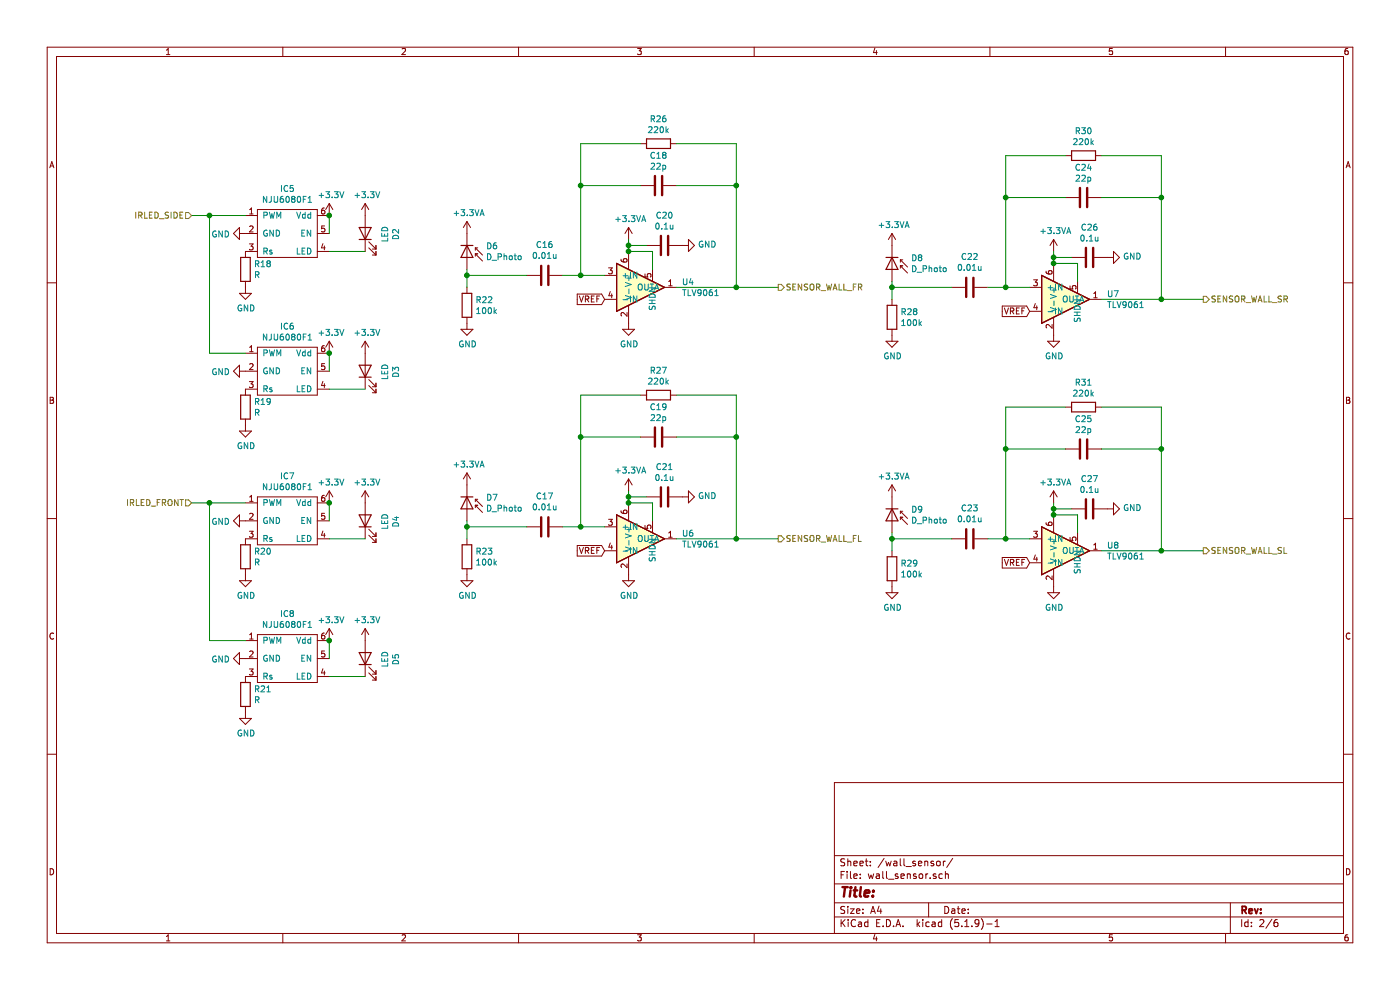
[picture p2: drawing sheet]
EESchema Schematic File Version 4
EELAYER 30 0
EELAYER END
$Descr A4 11693 8268
encoding utf-8
Sheet 3 6
Title ""
Date ""
Rev ""
Comp ""
Comment1 ""
Comment2 ""
Comment3 ""
Comment4 ""
$EndDescr
Connection ~ 2750 1800
Wire Wire Line
	2750 1800 2750 1950
$Comp
L power:+3.3V #PWR038
U 1 1
P 2750 1800
F 0 "#PWR038" H 2750 1650 50  0001 C CNN
F 1 "+3.3V" H 2765 1973 50  0000 C CNN
F 2 "" H 2750 1800 50  0001 C CNN
F 3 "" H 2750 1800 50  0001 C CNN
	1    2750 1800
	1    0    0    -1  
$EndComp
$Comp
L power:GND #PWR031
U 1 1
P 2050 2400
F 0 "#PWR031" H 2050 2150 50  0001 C CNN
F 1 "GND" H 2055 2227 50  0000 C CNN
F 2 "" H 2050 2400 50  0001 C CNN
F 3 "" H 2050 2400 50  0001 C CNN
	1    2050 2400
	1    0    0    -1  
$EndComp
$Comp
L Device:R R18
U 1 1
P 2050 2250
F 0 "R18" H 2120 2296 50  0000 L CNN
F 1 "R" H 2120 2205 50  0000 L CNN
F 2 "Resistor_SMD:R_0603_1608Metric" V 1980 2250 50  0001 C CNN
F 3 "~" H 2050 2250 50  0001 C CNN
	1    2050 2250
	1    0    0    -1  
$EndComp
$Comp
L Device:LED D2
U 1 1
P 3050 1950
F 0 "D2" H 3043 1695 50  0000 C CNN
F 1 "LED" H 3043 1786 50  0000 C CNN
F 2 "Connector_PinHeader_2.54mm:PinHeader_1x02_P2.54mm_Vertical" H 3050 1950 50  0001 C CNN
F 3 "~" H 3050 1950 50  0001 C CNN
	1    3050 1950
	0    -1   -1   0   
$EndComp
$Comp
L power:GND #PWR030
U 1 1
P 2050 1950
F 0 "#PWR030" H 2050 1700 50  0001 C CNN
F 1 "GND" V 2055 1822 50  0000 R CNN
F 2 "" H 2050 1950 50  0001 C CNN
F 3 "" H 2050 1950 50  0001 C CNN
	1    2050 1950
	0    1    1    0   
$EndComp
$Comp
L Sprion-circuit:NJU6080F1 IC5
U 1 1
P 2400 1950
F 0 "IC5" H 2400 2325 50  0000 C CNN
F 1 "NJU6080F1" H 2400 2234 50  0000 C CNN
F 2 "Package_TO_SOT_SMD:SOT-23-6" H 2400 1950 50  0001 C CNN
F 3 "" H 2400 1950 50  0001 C CNN
	1    2400 1950
	1    0    0    -1  
$EndComp
Connection ~ 2750 2950
Wire Wire Line
	2750 2950 2750 3100
$Comp
L power:+3.3V #PWR040
U 1 1
P 2750 2950
F 0 "#PWR040" H 2750 2800 50  0001 C CNN
F 1 "+3.3V" H 2765 3123 50  0000 C CNN
F 2 "" H 2750 2950 50  0001 C CNN
F 3 "" H 2750 2950 50  0001 C CNN
	1    2750 2950
	1    0    0    -1  
$EndComp
$Comp
L power:GND #PWR033
U 1 1
P 2050 3550
F 0 "#PWR033" H 2050 3300 50  0001 C CNN
F 1 "GND" H 2055 3377 50  0000 C CNN
F 2 "" H 2050 3550 50  0001 C CNN
F 3 "" H 2050 3550 50  0001 C CNN
	1    2050 3550
	1    0    0    -1  
$EndComp
$Comp
L Device:R R19
U 1 1
P 2050 3400
F 0 "R19" H 2120 3446 50  0000 L CNN
F 1 "R" H 2120 3355 50  0000 L CNN
F 2 "Resistor_SMD:R_0603_1608Metric" V 1980 3400 50  0001 C CNN
F 3 "~" H 2050 3400 50  0001 C CNN
	1    2050 3400
	1    0    0    -1  
$EndComp
$Comp
L Device:LED D3
U 1 1
P 3050 3100
F 0 "D3" H 3043 2845 50  0000 C CNN
F 1 "LED" H 3043 2936 50  0000 C CNN
F 2 "Connector_PinHeader_2.54mm:PinHeader_1x02_P2.54mm_Vertical" H 3050 3100 50  0001 C CNN
F 3 "~" H 3050 3100 50  0001 C CNN
	1    3050 3100
	0    -1   -1   0   
$EndComp
$Comp
L power:GND #PWR032
U 1 1
P 2050 3100
F 0 "#PWR032" H 2050 2850 50  0001 C CNN
F 1 "GND" V 2055 2972 50  0000 R CNN
F 2 "" H 2050 3100 50  0001 C CNN
F 3 "" H 2050 3100 50  0001 C CNN
	1    2050 3100
	0    1    1    0   
$EndComp
$Comp
L Sprion-circuit:NJU6080F1 IC6
U 1 1
P 2400 3100
F 0 "IC6" H 2400 3475 50  0000 C CNN
F 1 "NJU6080F1" H 2400 3384 50  0000 C CNN
F 2 "Package_TO_SOT_SMD:SOT-23-6" H 2400 3100 50  0001 C CNN
F 3 "" H 2400 3100 50  0001 C CNN
	1    2400 3100
	1    0    0    -1  
$EndComp
Text HLabel 1600 1800 0    50   Input ~ 0
IRLED_SIDE
Wire Wire Line
	1600 1800 1750 1800
Wire Wire Line
	2050 2950 1750 2950
Wire Wire Line
	1750 2950 1750 1800
Connection ~ 1750 1800
Wire Wire Line
	1750 1800 2050 1800
Connection ~ 2750 4200
Wire Wire Line
	2750 4200 2750 4350
$Comp
L power:+3.3V #PWR042
U 1 1
P 2750 4200
F 0 "#PWR042" H 2750 4050 50  0001 C CNN
F 1 "+3.3V" H 2765 4373 50  0000 C CNN
F 2 "" H 2750 4200 50  0001 C CNN
F 3 "" H 2750 4200 50  0001 C CNN
	1    2750 4200
	1    0    0    -1  
$EndComp
$Comp
L power:GND #PWR035
U 1 1
P 2050 4800
F 0 "#PWR035" H 2050 4550 50  0001 C CNN
F 1 "GND" H 2055 4627 50  0000 C CNN
F 2 "" H 2050 4800 50  0001 C CNN
F 3 "" H 2050 4800 50  0001 C CNN
	1    2050 4800
	1    0    0    -1  
$EndComp
$Comp
L Device:R R20
U 1 1
P 2050 4650
F 0 "R20" H 2120 4696 50  0000 L CNN
F 1 "R" H 2120 4605 50  0000 L CNN
F 2 "Resistor_SMD:R_0603_1608Metric" V 1980 4650 50  0001 C CNN
F 3 "~" H 2050 4650 50  0001 C CNN
	1    2050 4650
	1    0    0    -1  
$EndComp
$Comp
L Device:LED D4
U 1 1
P 3050 4350
F 0 "D4" H 3043 4095 50  0000 C CNN
F 1 "LED" H 3043 4186 50  0000 C CNN
F 2 "Connector_PinHeader_2.54mm:PinHeader_1x02_P2.54mm_Vertical" H 3050 4350 50  0001 C CNN
F 3 "~" H 3050 4350 50  0001 C CNN
	1    3050 4350
	0    -1   -1   0   
$EndComp
$Comp
L power:GND #PWR034
U 1 1
P 2050 4350
F 0 "#PWR034" H 2050 4100 50  0001 C CNN
F 1 "GND" V 2055 4222 50  0000 R CNN
F 2 "" H 2050 4350 50  0001 C CNN
F 3 "" H 2050 4350 50  0001 C CNN
	1    2050 4350
	0    1    1    0   
$EndComp
$Comp
L Sprion-circuit:NJU6080F1 IC7
U 1 1
P 2400 4350
F 0 "IC7" H 2400 4725 50  0000 C CNN
F 1 "NJU6080F1" H 2400 4634 50  0000 C CNN
F 2 "Package_TO_SOT_SMD:SOT-23-6" H 2400 4350 50  0001 C CNN
F 3 "" H 2400 4350 50  0001 C CNN
	1    2400 4350
	1    0    0    -1  
$EndComp
Connection ~ 2750 5350
Wire Wire Line
	2750 5350 2750 5500
$Comp
L power:+3.3V #PWR044
U 1 1
P 2750 5350
F 0 "#PWR044" H 2750 5200 50  0001 C CNN
F 1 "+3.3V" H 2765 5523 50  0000 C CNN
F 2 "" H 2750 5350 50  0001 C CNN
F 3 "" H 2750 5350 50  0001 C CNN
	1    2750 5350
	1    0    0    -1  
$EndComp
$Comp
L power:GND #PWR037
U 1 1
P 2050 5950
F 0 "#PWR037" H 2050 5700 50  0001 C CNN
F 1 "GND" H 2055 5777 50  0000 C CNN
F 2 "" H 2050 5950 50  0001 C CNN
F 3 "" H 2050 5950 50  0001 C CNN
	1    2050 5950
	1    0    0    -1  
$EndComp
$Comp
L Device:R R21
U 1 1
P 2050 5800
F 0 "R21" H 2120 5846 50  0000 L CNN
F 1 "R" H 2120 5755 50  0000 L CNN
F 2 "Resistor_SMD:R_0603_1608Metric" V 1980 5800 50  0001 C CNN
F 3 "~" H 2050 5800 50  0001 C CNN
	1    2050 5800
	1    0    0    -1  
$EndComp
$Comp
L Device:LED D5
U 1 1
P 3050 5500
F 0 "D5" H 3043 5245 50  0000 C CNN
F 1 "LED" H 3043 5336 50  0000 C CNN
F 2 "Connector_PinHeader_2.54mm:PinHeader_1x02_P2.54mm_Vertical" H 3050 5500 50  0001 C CNN
F 3 "~" H 3050 5500 50  0001 C CNN
	1    3050 5500
	0    -1   -1   0   
$EndComp
$Comp
L power:GND #PWR036
U 1 1
P 2050 5500
F 0 "#PWR036" H 2050 5250 50  0001 C CNN
F 1 "GND" V 2055 5372 50  0000 R CNN
F 2 "" H 2050 5500 50  0001 C CNN
F 3 "" H 2050 5500 50  0001 C CNN
	1    2050 5500
	0    1    1    0   
$EndComp
$Comp
L Sprion-circuit:NJU6080F1 IC8
U 1 1
P 2400 5500
F 0 "IC8" H 2400 5875 50  0000 C CNN
F 1 "NJU6080F1" H 2400 5784 50  0000 C CNN
F 2 "Package_TO_SOT_SMD:SOT-23-6" H 2400 5500 50  0001 C CNN
F 3 "" H 2400 5500 50  0001 C CNN
	1    2400 5500
	1    0    0    -1  
$EndComp
Text HLabel 1600 4200 0    50   Input ~ 0
IRLED_FRONT
Wire Wire Line
	1600 4200 1750 4200
Wire Wire Line
	2050 5350 1750 5350
Wire Wire Line
	1750 5350 1750 4200
Connection ~ 1750 4200
Wire Wire Line
	1750 4200 2050 4200
$Comp
L Device:D_Photo D6
U 1 1
P 3900 2150
F 0 "D6" V 3804 2308 50  0000 L CNN
F 1 "D_Photo" V 3895 2308 50  0000 L CNN
F 2 "Connector_PinHeader_2.54mm:PinHeader_1x02_P2.54mm_Vertical" H 3850 2150 50  0001 C CNN
F 3 "~" H 3850 2150 50  0001 C CNN
	1    3900 2150
	0    1    1    0   
$EndComp
$Comp
L power:+3.3VA #PWR046
U 1 1
P 3900 1950
F 0 "#PWR046" H 3900 1800 50  0001 C CNN
F 1 "+3.3VA" H 3915 2123 50  0000 C CNN
F 2 "" H 3900 1950 50  0001 C CNN
F 3 "" H 3900 1950 50  0001 C CNN
	1    3900 1950
	1    0    0    -1  
$EndComp
$Comp
L Device:R R22
U 1 1
P 3900 2550
F 0 "R22" H 3970 2596 50  0000 L CNN
F 1 "100k" H 3970 2505 50  0000 L CNN
F 2 "Resistor_SMD:R_0603_1608Metric" V 3830 2550 50  0001 C CNN
F 3 "~" H 3900 2550 50  0001 C CNN
	1    3900 2550
	1    0    0    -1  
$EndComp
$Comp
L power:GND #PWR047
U 1 1
P 3900 2700
F 0 "#PWR047" H 3900 2450 50  0001 C CNN
F 1 "GND" H 3905 2527 50  0000 C CNN
F 2 "" H 3900 2700 50  0001 C CNN
F 3 "" H 3900 2700 50  0001 C CNN
	1    3900 2700
	1    0    0    -1  
$EndComp
$Comp
L Device:C C16
U 1 1
P 4550 2300
F 0 "C16" V 4802 2300 50  0000 C CNN
F 1 "0.01u" V 4711 2300 50  0000 C CNN
F 2 "Capacitor_SMD:C_0603_1608Metric" H 4588 2150 50  0001 C CNN
F 3 "~" H 4550 2300 50  0001 C CNN
	1    4550 2300
	0    -1   -1   0   
$EndComp
Wire Wire Line
	3900 2250 3900 2300
Wire Wire Line
	4400 2300 3900 2300
Connection ~ 3900 2300
Wire Wire Line
	3900 2300 3900 2400
Wire Wire Line
	4700 2300 4850 2300
$Comp
L power:GND #PWR054
U 1 1
P 5250 2700
F 0 "#PWR054" H 5250 2450 50  0001 C CNN
F 1 "GND" H 5255 2527 50  0000 C CNN
F 2 "" H 5250 2700 50  0001 C CNN
F 3 "" H 5250 2700 50  0001 C CNN
	1    5250 2700
	1    0    0    -1  
$EndComp
$Comp
L power:+3.3VA #PWR053
U 1 1
P 5250 2000
F 0 "#PWR053" H 5250 1850 50  0001 C CNN
F 1 "+3.3VA" H 5265 2173 50  0000 C CNN
F 2 "" H 5250 2000 50  0001 C CNN
F 3 "" H 5250 2000 50  0001 C CNN
	1    5250 2000
	1    0    0    -1  
$EndComp
$Comp
L Device:C C20
U 1 1
P 5550 2050
F 0 "C20" V 5298 2050 50  0000 C CNN
F 1 "0.1u" V 5389 2050 50  0000 C CNN
F 2 "Capacitor_SMD:C_0603_1608Metric" H 5588 1900 50  0001 C CNN
F 3 "~" H 5550 2050 50  0001 C CNN
	1    5550 2050
	0    1    1    0   
$EndComp
$Comp
L power:GND #PWR057
U 1 1
P 5700 2050
F 0 "#PWR057" H 5700 1800 50  0001 C CNN
F 1 "GND" V 5705 1922 50  0000 R CNN
F 2 "" H 5700 2050 50  0001 C CNN
F 3 "" H 5700 2050 50  0001 C CNN
	1    5700 2050
	0    -1   -1   0   
$EndComp
Wire Wire Line
	5250 2100 5250 2050
Wire Wire Line
	5250 2050 5400 2050
Wire Wire Line
	5250 2000 5250 2050
Connection ~ 5250 2050
Text HLabel 6500 2400 2    50   Output ~ 0
SENSOR_WALL_FR
$Comp
L Device:R R26
U 1 1
P 5500 1200
F 0 "R26" V 5293 1200 50  0000 C CNN
F 1 "220k" V 5384 1200 50  0000 C CNN
F 2 "Resistor_SMD:R_0603_1608Metric" V 5430 1200 50  0001 C CNN
F 3 "~" H 5500 1200 50  0001 C CNN
	1    5500 1200
	0    1    1    0   
$EndComp
$Comp
L Device:C C18
U 1 1
P 5500 1550
F 0 "C18" V 5248 1550 50  0000 C CNN
F 1 "22p" V 5339 1550 50  0000 C CNN
F 2 "Capacitor_SMD:C_0603_1608Metric" H 5538 1400 50  0001 C CNN
F 3 "~" H 5500 1550 50  0001 C CNN
	1    5500 1550
	0    1    1    0   
$EndComp
Wire Wire Line
	5650 1550 6150 1550
Wire Wire Line
	6150 1550 6150 2400
Wire Wire Line
	6150 2400 6500 2400
Wire Wire Line
	5650 1200 6150 1200
Wire Wire Line
	6150 1200 6150 1550
Connection ~ 6150 1550
Wire Wire Line
	5350 1550 4850 1550
Wire Wire Line
	4850 1550 4850 2300
Connection ~ 4850 2300
Wire Wire Line
	4850 2300 5050 2300
Wire Wire Line
	5350 1200 4850 1200
Wire Wire Line
	4850 1200 4850 1550
Connection ~ 4850 1550
$Comp
L Device:D_Photo D7
U 1 1
P 3900 4250
F 0 "D7" V 3804 4408 50  0000 L CNN
F 1 "D_Photo" V 3895 4408 50  0000 L CNN
F 2 "Connector_PinHeader_2.54mm:PinHeader_1x02_P2.54mm_Vertical" H 3850 4250 50  0001 C CNN
F 3 "~" H 3850 4250 50  0001 C CNN
	1    3900 4250
	0    1    1    0   
$EndComp
$Comp
L power:+3.3VA #PWR048
U 1 1
P 3900 4050
F 0 "#PWR048" H 3900 3900 50  0001 C CNN
F 1 "+3.3VA" H 3915 4223 50  0000 C CNN
F 2 "" H 3900 4050 50  0001 C CNN
F 3 "" H 3900 4050 50  0001 C CNN
	1    3900 4050
	1    0    0    -1  
$EndComp
$Comp
L Device:R R23
U 1 1
P 3900 4650
F 0 "R23" H 3970 4696 50  0000 L CNN
F 1 "100k" H 3970 4605 50  0000 L CNN
F 2 "Resistor_SMD:R_0603_1608Metric" V 3830 4650 50  0001 C CNN
F 3 "~" H 3900 4650 50  0001 C CNN
	1    3900 4650
	1    0    0    -1  
$EndComp
$Comp
L power:GND #PWR049
U 1 1
P 3900 4800
F 0 "#PWR049" H 3900 4550 50  0001 C CNN
F 1 "GND" H 3905 4627 50  0000 C CNN
F 2 "" H 3900 4800 50  0001 C CNN
F 3 "" H 3900 4800 50  0001 C CNN
	1    3900 4800
	1    0    0    -1  
$EndComp
$Comp
L Device:C C17
U 1 1
P 4550 4400
F 0 "C17" V 4802 4400 50  0000 C CNN
F 1 "0.01u" V 4711 4400 50  0000 C CNN
F 2 "Capacitor_SMD:C_0603_1608Metric" H 4588 4250 50  0001 C CNN
F 3 "~" H 4550 4400 50  0001 C CNN
	1    4550 4400
	0    -1   -1   0   
$EndComp
Wire Wire Line
	3900 4350 3900 4400
Wire Wire Line
	4400 4400 3900 4400
Connection ~ 3900 4400
Wire Wire Line
	3900 4400 3900 4500
Wire Wire Line
	4700 4400 4850 4400
$Comp
L power:GND #PWR056
U 1 1
P 5250 4800
F 0 "#PWR056" H 5250 4550 50  0001 C CNN
F 1 "GND" H 5255 4627 50  0000 C CNN
F 2 "" H 5250 4800 50  0001 C CNN
F 3 "" H 5250 4800 50  0001 C CNN
	1    5250 4800
	1    0    0    -1  
$EndComp
$Comp
L power:+3.3VA #PWR055
U 1 1
P 5250 4100
F 0 "#PWR055" H 5250 3950 50  0001 C CNN
F 1 "+3.3VA" H 5265 4273 50  0000 C CNN
F 2 "" H 5250 4100 50  0001 C CNN
F 3 "" H 5250 4100 50  0001 C CNN
	1    5250 4100
	1    0    0    -1  
$EndComp
$Comp
L Device:C C21
U 1 1
P 5550 4150
F 0 "C21" V 5298 4150 50  0000 C CNN
F 1 "0.1u" V 5389 4150 50  0000 C CNN
F 2 "Capacitor_SMD:C_0603_1608Metric" H 5588 4000 50  0001 C CNN
F 3 "~" H 5550 4150 50  0001 C CNN
	1    5550 4150
	0    1    1    0   
$EndComp
$Comp
L power:GND #PWR058
U 1 1
P 5700 4150
F 0 "#PWR058" H 5700 3900 50  0001 C CNN
F 1 "GND" V 5705 4022 50  0000 R CNN
F 2 "" H 5700 4150 50  0001 C CNN
F 3 "" H 5700 4150 50  0001 C CNN
	1    5700 4150
	0    -1   -1   0   
$EndComp
Wire Wire Line
	5250 4200 5250 4150
Wire Wire Line
	5250 4150 5400 4150
Wire Wire Line
	5250 4100 5250 4150
Connection ~ 5250 4150
Text HLabel 6500 4500 2    50   Output ~ 0
SENSOR_WALL_FL
Wire Wire Line
	5650 4500 6150 4500
$Comp
L Device:R R27
U 1 1
P 5500 3300
F 0 "R27" V 5293 3300 50  0000 C CNN
F 1 "220k" V 5384 3300 50  0000 C CNN
F 2 "Resistor_SMD:R_0603_1608Metric" V 5430 3300 50  0001 C CNN
F 3 "~" H 5500 3300 50  0001 C CNN
	1    5500 3300
	0    1    1    0   
$EndComp
$Comp
L Device:C C19
U 1 1
P 5500 3650
F 0 "C19" V 5248 3650 50  0000 C CNN
F 1 "22p" V 5339 3650 50  0000 C CNN
F 2 "Capacitor_SMD:C_0603_1608Metric" H 5538 3500 50  0001 C CNN
F 3 "~" H 5500 3650 50  0001 C CNN
	1    5500 3650
	0    1    1    0   
$EndComp
Wire Wire Line
	5650 3650 6150 3650
Wire Wire Line
	6150 3650 6150 4500
Connection ~ 6150 4500
Wire Wire Line
	6150 4500 6500 4500
Wire Wire Line
	5650 3300 6150 3300
Wire Wire Line
	6150 3300 6150 3650
Connection ~ 6150 3650
Wire Wire Line
	5350 3650 4850 3650
Wire Wire Line
	4850 3650 4850 4400
Connection ~ 4850 4400
Wire Wire Line
	4850 4400 5050 4400
Wire Wire Line
	5350 3300 4850 3300
Wire Wire Line
	4850 3300 4850 3650
Connection ~ 4850 3650
$Comp
L Device:R R28
U 1 1
P 7450 2650
F 0 "R28" H 7520 2696 50  0000 L CNN
F 1 "100k" H 7520 2605 50  0000 L CNN
F 2 "Resistor_SMD:R_0603_1608Metric" V 7380 2650 50  0001 C CNN
F 3 "~" H 7450 2650 50  0001 C CNN
	1    7450 2650
	1    0    0    -1  
$EndComp
Text HLabel 10050 2500 2    50   Output ~ 0
SENSOR_WALL_SR
$Comp
L Device:R R30
U 1 1
P 9050 1300
F 0 "R30" V 8843 1300 50  0000 C CNN
F 1 "220k" V 8934 1300 50  0000 C CNN
F 2 "Resistor_SMD:R_0603_1608Metric" V 8980 1300 50  0001 C CNN
F 3 "~" H 9050 1300 50  0001 C CNN
	1    9050 1300
	0    1    1    0   
$EndComp
Wire Wire Line
	9200 1650 9700 1650
Wire Wire Line
	9700 1650 9700 2500
Wire Wire Line
	9200 1300 9700 1300
Wire Wire Line
	9700 1300 9700 1650
Connection ~ 9700 1650
Wire Wire Line
	8900 1650 8400 1650
Wire Wire Line
	8900 1300 8400 1300
Wire Wire Line
	8400 1300 8400 1650
$Comp
L Device:R R29
U 1 1
P 7450 4750
F 0 "R29" H 7520 4796 50  0000 L CNN
F 1 "100k" H 7520 4705 50  0000 L CNN
F 2 "Resistor_SMD:R_0603_1608Metric" V 7380 4750 50  0001 C CNN
F 3 "~" H 7450 4750 50  0001 C CNN
	1    7450 4750
	1    0    0    -1  
$EndComp
Text HLabel 10050 4600 2    50   Output ~ 0
SENSOR_WALL_SL
Connection ~ 9700 3750
Connection ~ 9700 4600
Wire Wire Line
	9700 3400 9700 3750
Wire Wire Line
	9700 3750 9700 4600
Connection ~ 7450 4500
Wire Wire Line
	7450 4500 7450 4600
Wire Wire Line
	7450 4450 7450 4500
Connection ~ 8400 1650
Connection ~ 9700 2500
Connection ~ 7450 2400
Wire Wire Line
	7450 2400 7450 2500
Wire Wire Line
	7450 2350 7450 2400
Wire Wire Line
	9700 4600 10050 4600
Wire Wire Line
	9700 2500 10050 2500
Connection ~ 8400 3750
Wire Wire Line
	8400 3400 8400 3750
Wire Wire Line
	8900 3400 8400 3400
Wire Wire Line
	8400 4500 8600 4500
Connection ~ 8400 4500
Wire Wire Line
	8400 3750 8400 4500
Wire Wire Line
	8900 3750 8400 3750
Wire Wire Line
	9200 3400 9700 3400
Wire Wire Line
	9200 3750 9700 3750
$Comp
L Device:C C25
U 1 1
P 9050 3750
F 0 "C25" V 8798 3750 50  0000 C CNN
F 1 "22p" V 8889 3750 50  0000 C CNN
F 2 "Capacitor_SMD:C_0603_1608Metric" H 9088 3600 50  0001 C CNN
F 3 "~" H 9050 3750 50  0001 C CNN
	1    9050 3750
	0    1    1    0   
$EndComp
$Comp
L Device:R R31
U 1 1
P 9050 3400
F 0 "R31" V 8843 3400 50  0000 C CNN
F 1 "220k" V 8934 3400 50  0000 C CNN
F 2 "Resistor_SMD:R_0603_1608Metric" V 8980 3400 50  0001 C CNN
F 3 "~" H 9050 3400 50  0001 C CNN
	1    9050 3400
	0    1    1    0   
$EndComp
Wire Wire Line
	9200 4600 9700 4600
Connection ~ 8800 4250
Wire Wire Line
	8800 4200 8800 4250
Wire Wire Line
	8800 4250 8950 4250
Wire Wire Line
	8800 4300 8800 4250
$Comp
L power:GND #PWR068
U 1 1
P 9250 4250
F 0 "#PWR068" H 9250 4000 50  0001 C CNN
F 1 "GND" V 9255 4122 50  0000 R CNN
F 2 "" H 9250 4250 50  0001 C CNN
F 3 "" H 9250 4250 50  0001 C CNN
	1    9250 4250
	0    -1   -1   0   
$EndComp
$Comp
L Device:C C27
U 1 1
P 9100 4250
F 0 "C27" V 8848 4250 50  0000 C CNN
F 1 "0.1u" V 8939 4250 50  0000 C CNN
F 2 "Capacitor_SMD:C_0603_1608Metric" H 9138 4100 50  0001 C CNN
F 3 "~" H 9100 4250 50  0001 C CNN
	1    9100 4250
	0    1    1    0   
$EndComp
$Comp
L power:+3.3VA #PWR065
U 1 1
P 8800 4200
F 0 "#PWR065" H 8800 4050 50  0001 C CNN
F 1 "+3.3VA" H 8815 4373 50  0000 C CNN
F 2 "" H 8800 4200 50  0001 C CNN
F 3 "" H 8800 4200 50  0001 C CNN
	1    8800 4200
	1    0    0    -1  
$EndComp
$Comp
L power:GND #PWR066
U 1 1
P 8800 4900
F 0 "#PWR066" H 8800 4650 50  0001 C CNN
F 1 "GND" H 8805 4727 50  0000 C CNN
F 2 "" H 8800 4900 50  0001 C CNN
F 3 "" H 8800 4900 50  0001 C CNN
	1    8800 4900
	1    0    0    -1  
$EndComp
Wire Wire Line
	8250 4500 8400 4500
Wire Wire Line
	7950 4500 7450 4500
$Comp
L Device:C C23
U 1 1
P 8100 4500
F 0 "C23" V 8352 4500 50  0000 C CNN
F 1 "0.01u" V 8261 4500 50  0000 C CNN
F 2 "Capacitor_SMD:C_0603_1608Metric" H 8138 4350 50  0001 C CNN
F 3 "~" H 8100 4500 50  0001 C CNN
	1    8100 4500
	0    -1   -1   0   
$EndComp
$Comp
L power:GND #PWR062
U 1 1
P 7450 4900
F 0 "#PWR062" H 7450 4650 50  0001 C CNN
F 1 "GND" H 7455 4727 50  0000 C CNN
F 2 "" H 7450 4900 50  0001 C CNN
F 3 "" H 7450 4900 50  0001 C CNN
	1    7450 4900
	1    0    0    -1  
$EndComp
$Comp
L power:+3.3VA #PWR061
U 1 1
P 7450 4150
F 0 "#PWR061" H 7450 4000 50  0001 C CNN
F 1 "+3.3VA" H 7465 4323 50  0000 C CNN
F 2 "" H 7450 4150 50  0001 C CNN
F 3 "" H 7450 4150 50  0001 C CNN
	1    7450 4150
	1    0    0    -1  
$EndComp
$Comp
L Device:D_Photo D9
U 1 1
P 7450 4350
F 0 "D9" V 7354 4508 50  0000 L CNN
F 1 "D_Photo" V 7445 4508 50  0000 L CNN
F 2 "Connector_PinHeader_2.54mm:PinHeader_1x02_P2.54mm_Vertical" H 7400 4350 50  0001 C CNN
F 3 "~" H 7400 4350 50  0001 C CNN
	1    7450 4350
	0    1    1    0   
$EndComp
Wire Wire Line
	8400 2400 8600 2400
Connection ~ 8400 2400
Wire Wire Line
	8400 1650 8400 2400
$Comp
L Device:C C24
U 1 1
P 9050 1650
F 0 "C24" V 8798 1650 50  0000 C CNN
F 1 "22p" V 8889 1650 50  0000 C CNN
F 2 "Capacitor_SMD:C_0603_1608Metric" H 9088 1500 50  0001 C CNN
F 3 "~" H 9050 1650 50  0001 C CNN
	1    9050 1650
	0    1    1    0   
$EndComp
Wire Wire Line
	9200 2500 9700 2500
Connection ~ 8800 2150
Wire Wire Line
	8800 2100 8800 2150
Wire Wire Line
	8800 2150 8950 2150
Wire Wire Line
	8800 2200 8800 2150
$Comp
L power:GND #PWR067
U 1 1
P 9250 2150
F 0 "#PWR067" H 9250 1900 50  0001 C CNN
F 1 "GND" V 9255 2022 50  0000 R CNN
F 2 "" H 9250 2150 50  0001 C CNN
F 3 "" H 9250 2150 50  0001 C CNN
	1    9250 2150
	0    -1   -1   0   
$EndComp
$Comp
L Device:C C26
U 1 1
P 9100 2150
F 0 "C26" V 8848 2150 50  0000 C CNN
F 1 "0.1u" V 8939 2150 50  0000 C CNN
F 2 "Capacitor_SMD:C_0603_1608Metric" H 9138 2000 50  0001 C CNN
F 3 "~" H 9100 2150 50  0001 C CNN
	1    9100 2150
	0    1    1    0   
$EndComp
$Comp
L power:+3.3VA #PWR063
U 1 1
P 8800 2100
F 0 "#PWR063" H 8800 1950 50  0001 C CNN
F 1 "+3.3VA" H 8815 2273 50  0000 C CNN
F 2 "" H 8800 2100 50  0001 C CNN
F 3 "" H 8800 2100 50  0001 C CNN
	1    8800 2100
	1    0    0    -1  
$EndComp
$Comp
L power:GND #PWR064
U 1 1
P 8800 2800
F 0 "#PWR064" H 8800 2550 50  0001 C CNN
F 1 "GND" H 8805 2627 50  0000 C CNN
F 2 "" H 8800 2800 50  0001 C CNN
F 3 "" H 8800 2800 50  0001 C CNN
	1    8800 2800
	1    0    0    -1  
$EndComp
Wire Wire Line
	8250 2400 8400 2400
Wire Wire Line
	7950 2400 7450 2400
$Comp
L Device:C C22
U 1 1
P 8100 2400
F 0 "C22" V 8352 2400 50  0000 C CNN
F 1 "0.01u" V 8261 2400 50  0000 C CNN
F 2 "Capacitor_SMD:C_0603_1608Metric" H 8138 2250 50  0001 C CNN
F 3 "~" H 8100 2400 50  0001 C CNN
	1    8100 2400
	0    -1   -1   0   
$EndComp
$Comp
L power:GND #PWR060
U 1 1
P 7450 2800
F 0 "#PWR060" H 7450 2550 50  0001 C CNN
F 1 "GND" H 7455 2627 50  0000 C CNN
F 2 "" H 7450 2800 50  0001 C CNN
F 3 "" H 7450 2800 50  0001 C CNN
	1    7450 2800
	1    0    0    -1  
$EndComp
$Comp
L power:+3.3VA #PWR059
U 1 1
P 7450 2050
F 0 "#PWR059" H 7450 1900 50  0001 C CNN
F 1 "+3.3VA" H 7465 2223 50  0000 C CNN
F 2 "" H 7450 2050 50  0001 C CNN
F 3 "" H 7450 2050 50  0001 C CNN
	1    7450 2050
	1    0    0    -1  
$EndComp
$Comp
L Device:D_Photo D8
U 1 1
P 7450 2250
F 0 "D8" V 7354 2408 50  0000 L CNN
F 1 "D_Photo" V 7445 2408 50  0000 L CNN
F 2 "Connector_PinHeader_2.54mm:PinHeader_1x02_P2.54mm_Vertical" H 7400 2250 50  0001 C CNN
F 3 "~" H 7400 2250 50  0001 C CNN
	1    7450 2250
	0    1    1    0   
$EndComp
Text GLabel 5050 2500 0    50   Input ~ 0
VREF
Text GLabel 5050 4600 0    50   Input ~ 0
VREF
Text GLabel 8600 4700 0    50   Input ~ 0
VREF
Text GLabel 8600 2600 0    50   Input ~ 0
VREF
$Comp
L Sprion-circuit:TLV9061 U4
U 1 1
P 5300 2400
F 0 "U4" H 5694 2446 50  0000 L CNN
F 1 "TLV9061" H 5694 2355 50  0000 L CNN
F 2 "Package_TO_SOT_SMD:SOT-23-6" H 5550 2650 50  0001 C CNN
F 3 "" H 5550 2650 50  0001 C CNN
	1    5300 2400
	1    0    0    -1  
$EndComp
$Comp
L Sprion-circuit:TLV9061 U6
U 1 1
P 5300 4500
F 0 "U6" H 5694 4546 50  0000 L CNN
F 1 "TLV9061" H 5694 4455 50  0000 L CNN
F 2 "Package_TO_SOT_SMD:SOT-23-6" H 5550 4750 50  0001 C CNN
F 3 "" H 5550 4750 50  0001 C CNN
	1    5300 4500
	1    0    0    -1  
$EndComp
$Comp
L Sprion-circuit:TLV9061 U7
U 1 1
P 8850 2500
F 0 "U7" H 9244 2546 50  0000 L CNN
F 1 "TLV9061" H 9244 2455 50  0000 L CNN
F 2 "Package_TO_SOT_SMD:SOT-23-6" H 9100 2750 50  0001 C CNN
F 3 "" H 9100 2750 50  0001 C CNN
	1    8850 2500
	1    0    0    -1  
$EndComp
$Comp
L Sprion-circuit:TLV9061 U8
U 1 1
P 8850 4600
F 0 "U8" H 9244 4646 50  0000 L CNN
F 1 "TLV9061" H 9244 4555 50  0000 L CNN
F 2 "Package_TO_SOT_SMD:SOT-23-6" H 9100 4850 50  0001 C CNN
F 3 "" H 9100 4850 50  0001 C CNN
	1    8850 4600
	1    0    0    -1  
$EndComp
Wire Wire Line
	5650 2400 6150 2400
Connection ~ 6150 2400
Wire Wire Line
	5450 2250 5450 2100
Wire Wire Line
	5450 2100 5250 2100
Connection ~ 5250 2100
Wire Wire Line
	5450 4350 5450 4200
Wire Wire Line
	5450 4200 5250 4200
Connection ~ 5250 4200
Wire Wire Line
	9000 2350 9000 2200
Wire Wire Line
	9000 2200 8800 2200
Connection ~ 8800 2200
Wire Wire Line
	9000 4450 9000 4300
Wire Wire Line
	9000 4300 8800 4300
Connection ~ 8800 4300
Wire Wire Line
	2750 2100 3050 2100
Wire Wire Line
	2750 3250 3050 3250
Wire Wire Line
	2750 4500 3050 4500
Wire Wire Line
	2750 5650 3050 5650
$Comp
L power:+3.3V #PWR039
U 1 1
P 3050 1800
F 0 "#PWR039" H 3050 1650 50  0001 C CNN
F 1 "+3.3V" H 3065 1973 50  0000 C CNN
F 2 "" H 3050 1800 50  0001 C CNN
F 3 "" H 3050 1800 50  0001 C CNN
	1    3050 1800
	1    0    0    -1  
$EndComp
$Comp
L power:+3.3V #PWR041
U 1 1
P 3050 2950
F 0 "#PWR041" H 3050 2800 50  0001 C CNN
F 1 "+3.3V" H 3065 3123 50  0000 C CNN
F 2 "" H 3050 2950 50  0001 C CNN
F 3 "" H 3050 2950 50  0001 C CNN
	1    3050 2950
	1    0    0    -1  
$EndComp
$Comp
L power:+3.3V #PWR043
U 1 1
P 3050 4200
F 0 "#PWR043" H 3050 4050 50  0001 C CNN
F 1 "+3.3V" H 3065 4373 50  0000 C CNN
F 2 "" H 3050 4200 50  0001 C CNN
F 3 "" H 3050 4200 50  0001 C CNN
	1    3050 4200
	1    0    0    -1  
$EndComp
$Comp
L power:+3.3V #PWR045
U 1 1
P 3050 5350
F 0 "#PWR045" H 3050 5200 50  0001 C CNN
F 1 "+3.3V" H 3065 5523 50  0000 C CNN
F 2 "" H 3050 5350 50  0001 C CNN
F 3 "" H 3050 5350 50  0001 C CNN
	1    3050 5350
	1    0    0    -1  
$EndComp
$EndSCHEMATC
